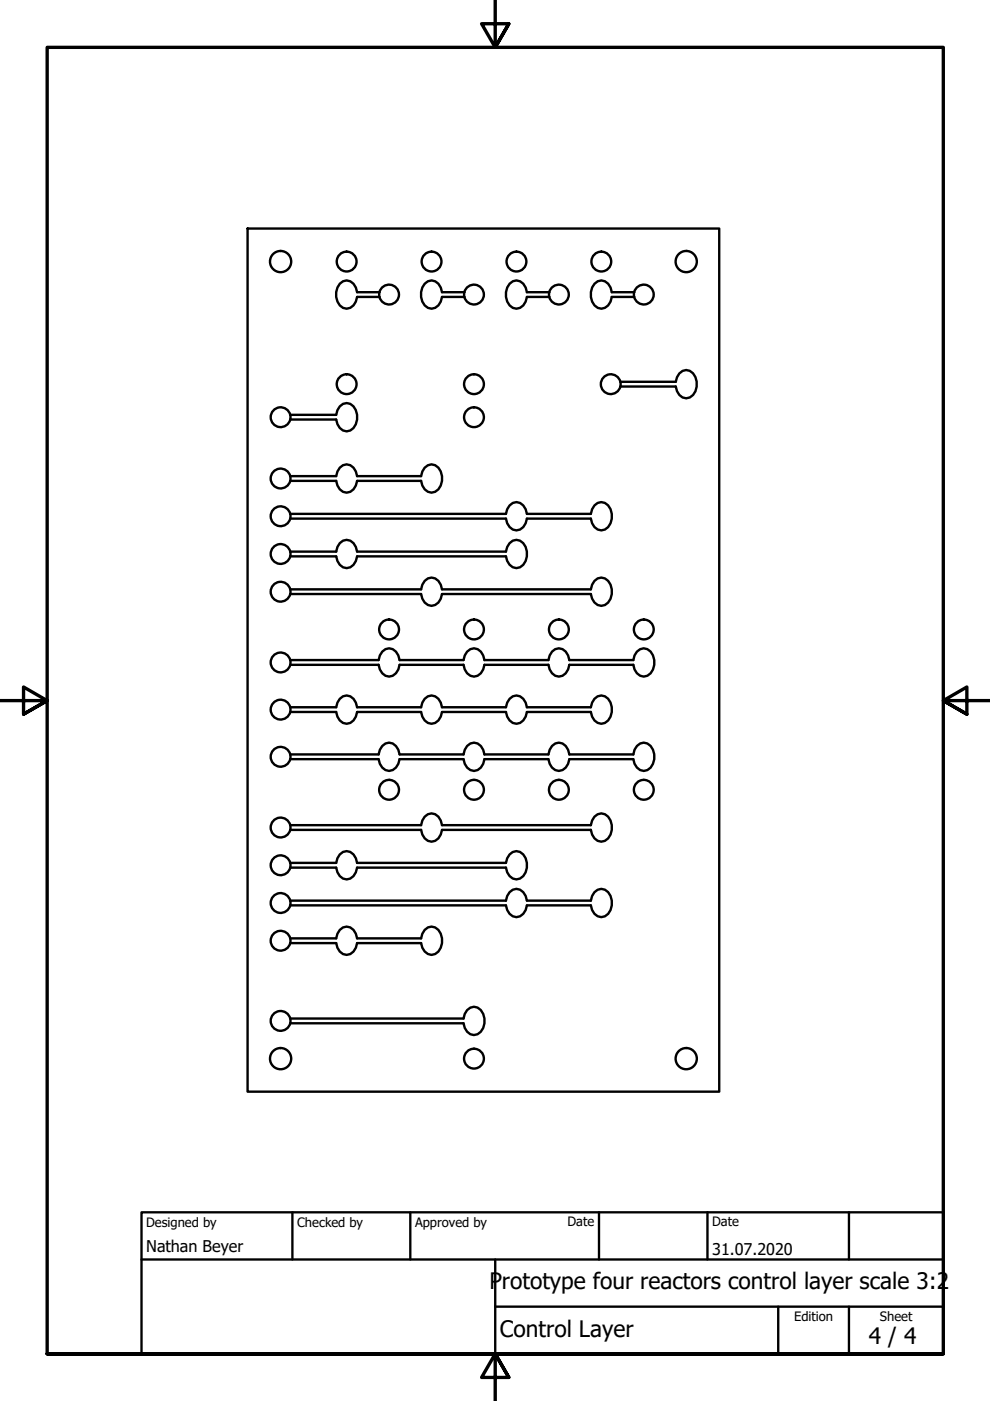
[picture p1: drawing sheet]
<svg xmlns="http://www.w3.org/2000/svg" width="210mm" height="297mm" viewBox="0 0 210 297" stroke-linecap="round" stroke-linejoin="round" font-family="sans-serif">
<!-- layer: Visible (ANSI) -->
<g fill="none" stroke="#000" stroke-width=".51">
<path d="M52.5 48.5h100v183h-100zM80.5 62v1M80.5 62a2.1 2.1 0 0 1 3.2-1.3 2.1 2.1 0 0 1 0 3.5 2.1 2.1 0 0 1-3.2-1.2M80.5 62h-4.8a2.35 2.35 0 0 0-3-2.4 3.4 3.4 0 0 0 0 5.7 2.04 2.04 0 0 0 2.7-1.4l.3-.9h4.8M98.5 62v1M98.5 62a2.1 2.1 0 0 1 3.2-1.3 2.1 2.1 0 0 1 0 3.5 2.1 2.1 0 0 1-3.2-1.2M98.5 62h-4.8a2.35 2.35 0 0 0-3-2.4 3.4 3.4 0 0 0 0 5.7 2.04 2.04 0 0 0 2.8-1.4l.2-.9h4.8M116.5 62v1M116.5 62a2.1 2.1 0 0 1 3.2-1.3 2.1 2.1 0 0 1 0 3.5 2.1 2.1 0 0 1-3.2-1.2M116.5 62h-4.8a2.35 2.35 0 0 0-3-2.4 3.4 3.4 0 0 0 0 5.7 2.04 2.04 0 0 0 2.8-1.4l.2-.9h4.8M134.5 62v1M134.5 62a2.1 2.1 0 0 1 3.2-1.3 2.1 2.1 0 0 1 0 3.5 2.1 2.1 0 0 1-3.2-1.2"/>
<path d="M134.5 62h-4.8a2.35 2.35 0 0 0-3-2.4 3.4 3.4 0 0 0 0 5.7 2.05 2.05 0 0 0 2.8-1.4l.2-.9h4.8M61.5 88h9.8a2.36 2.36 0 0 1 3-2.4 3.4 3.4 0 0 1 0 5.7 2.03 2.03 0 0 1-2.8-1.4l-.2-1h-9.8M61.5 88a2.1 2.1 0 0 0-3.2-1.3 2.1 2.1 0 0 0 0 3.5 2.1 2.1 0 0 0 3.2-1.2M61.5 88v1M131.5 80.9h11.8a2.36 2.36 0 0 1 3-2.3 3.4 3.4 0 0 1 0 5.7 2.02 2.02 0 0 1-2.8-1.4l-.2-.9h-11.8M61.5 101h9.8a2.35 2.35 0 0 1 3-2.4l.7 .6 .4 .8 .3 1h13.6a2.35 2.35 0 0 1 3-2.4 3.4 3.4 0 0 1 0 5.7 2.03 2.03 0 0 1-2.8-1.4l-.2-.9h-13.6a2.35 2.35 0 0 1-3 2.3l-.7-.6-.5-.8-.2-.9h-9.8M61.5 117h9.8a2.35 2.35 0 0 1 3-2.4l.7 .6 .4 .8 .3 1h31.6a2.36 2.36 0 0 1 3-2.4 3.4 3.4 0 0 1 0 5.7 2.03 2.03 0 0 1-2.8-1.4l-.2-.9h-31.6a2.35 2.35 0 0 1-3 2.3l-.7-.6-.5-.8-.2-.9h-9.8M61.5 109h45.8a2.36 2.36 0 0 1 3-2.4l.6 .6 .6 .8 .2 1h13.6a2.35 2.35 0 0 1 3-2.4 3.4 3.4 0 0 1 0 5.7 2.04 2.04 0 0 1-2.8-1.4l-.2-.9h-13.6a2.36 2.36 0 0 1-3 2.3l-.7-.6-.5-.8-.2-.9h-45.8M61.5 101a2.1 2.1 0 0 0-3.2-1.3 2.1 2.1 0 0 0 0 3.5 2.1 2.1 0 0 0 3.2-1.2M61.5 117a2.1 2.1 0 0 0-3.2-1.3 2.1 2.1 0 0 0 0 3.5 2.1 2.1 0 0 0 3.2-1.2M61.5 101v1M61.5 117v1"/>
<path d="M61.5 140h18.8a2.36 2.36 0 0 1 3-2.4l.6 .6 .6 .8 .2 1h13.6a2.35 2.35 0 0 1 3-2.4l.6 .6 .5 .8 .3 1h13.6a2.35 2.35 0 0 1 3-2.4l.7 .6 .4 .8 .3 1h13.6a2.35 2.35 0 0 1 3-2.4 3.4 3.4 0 0 1 0 5.7 2.05 2.05 0 0 1-2.8-1.4l-.2-.9h-13.6a2.35 2.35 0 0 1-3 2.3l-.7-.6-.5-.8-.2-.9h-13.6a2.35 2.35 0 0 1-3 2.3l-.7-.6-.5-.8-.2-.9h-13.6a2.36 2.36 0 0 1-3 2.3l-.7-.6-.5-.8-.2-.9h-18.8M61.5 125h27.8a2.35 2.35 0 0 1 3-2.4l.7 .6 .5 .8 .2 1h31.6a2.35 2.35 0 0 1 3-2.4 3.4 3.4 0 0 1 0 5.7 2.03 2.03 0 0 1-2.8-1.4l-.2-1h-31.6a2.34 2.34 0 0 1-3 2.4l-.7-.6-.5-.8-.2-1h-27.8M61.5 140a2.1 2.1 0 0 0-3.2-1.3 2.1 2.1 0 0 0 0 3.5 2.1 2.1 0 0 0 3.2-1.2M61.5 125a2.1 2.1 0 0 0-3.2-1.3 2.1 2.1 0 0 0 0 3.5 2.1 2.1 0 0 0 3.2-1.2M61.5 140v1M61.5 125v1M61.5 160h18.8a2.36 2.36 0 0 1 3-2.4l.6 .6 .6 .8 .2 1h13.6a2.35 2.35 0 0 1 3-2.4l.6 .6 .5 .8 .3 1h13.6a2.35 2.35 0 0 1 3-2.4l.7 .6 .4 .8 .3 1h13.6a2.35 2.35 0 0 1 3-2.4 3.4 3.4 0 0 1 0 5.7 2.04 2.04 0 0 1-2.8-1.4l-.2-.9h-13.6a2.34 2.34 0 0 1-3 2.3l-.7-.6-.5-.8-.2-.9h-13.6a2.34 2.34 0 0 1-3 2.3l-.7-.6-.5-.8-.2-.9h-13.6a2.35 2.35 0 0 1-3 2.3l-.7-.6-.5-.8-.2-.9h-18.8M61.5 150h9.8a2.35 2.35 0 0 1 3-2.4l.7 .6 .4 .8 .3 1h13.6a2.35 2.35 0 0 1 3-2.4l.7 .6 .5 .8 .2 1h13.6a2.36 2.36 0 0 1 3-2.4l.6 .6 .6 .8 .2 1h13.6a2.35 2.35 0 0 1 3-2.4 3.4 3.4 0 0 1 0 5.7 2.04 2.04 0 0 1-2.8-1.4l-.2-.9h-13.6a2.36 2.36 0 0 1-3 2.3l-.7-.6-.5-.8-.2-.9h-13.6a2.35 2.35 0 0 1-3 2.3l-.7-.6-.5-.8-.2-.9h-13.6a2.35 2.35 0 0 1-3 2.3l-.7-.6-.5-.8-.2-.9h-9.8M61.5 160a2.1 2.1 0 0 0-3.2-1.3 2.1 2.1 0 0 0 0 3.5 2.1 2.1 0 0 0 3.2-1.2M61.5 150a2.1 2.1 0 0 0-3.2-1.3 2.1 2.1 0 0 0 0 3.5 2.1 2.1 0 0 0 3.2-1.2M61.5 160v1M61.5 150v1"/>
<path d="M61.5 174.9h27.8a2.35 2.35 0 0 1 3-2.3l.7 .6 .5 .8 .2 .9h31.6a2.35 2.35 0 0 1 3-2.3 3.4 3.4 0 0 1 0 5.7 2.02 2.02 0 0 1-2.8-1.4l-.2-.9h-31.6a2.35 2.35 0 0 1-3 2.3l-.7-.6-.5-.8-.2-.9h-27.8M61.5 175a2.1 2.1 0 0 0-3.2-1.3 2.1 2.1 0 0 0 0 3.5 2.1 2.1 0 0 0 3.2-1.2M61.5 175v1M61.5 183h9.8a2.35 2.35 0 0 1 3-2.4l.7 .6 .4 .8 .3 1h31.6a2.36 2.36 0 0 1 3-2.4 3.4 3.4 0 0 1 0 5.7 2.04 2.04 0 0 1-2.8-1.4l-.2-.9h-31.6a2.35 2.35 0 0 1-3 2.3l-.7-.6-.5-.8-.2-.9h-9.8M61.5 199h9.8a2.35 2.35 0 0 1 3-2.4l.7 .6 .4 .8 .3 1h13.6a2.35 2.35 0 0 1 3-2.4 3.4 3.4 0 0 1 0 5.7 2.03 2.03 0 0 1-2.8-1.4l-.2-.9h-13.6a2.35 2.35 0 0 1-3 2.3l-.7-.6-.5-.8-.2-.9h-9.8M61.5 191h45.8a2.36 2.36 0 0 1 3-2.4l.6 .6 .6 .8 .2 1h13.6a2.35 2.35 0 0 1 3-2.4 3.4 3.4 0 0 1 0 5.7 2.04 2.04 0 0 1-2.8-1.4l-.2-.9h-13.6a2.36 2.36 0 0 1-3 2.3l-.7-.6-.5-.8-.2-.9h-45.8M61.5 183a2.1 2.1 0 0 0-3.2-1.3 2.1 2.1 0 0 0 0 3.5 2.1 2.1 0 0 0 3.2-1.2M61.5 199a2.1 2.1 0 0 0-3.2-1.3 2.1 2.1 0 0 0 0 3.5 2.1 2.1 0 0 0 3.2-1.2M61.5 183v1M61.5 199v1M61.5 215.9h36.8a2.35 2.35 0 0 1 3-2.3 3.4 3.4 0 0 1 0 5.7 2.02 2.02 0 0 1-2.8-1.4l-.2-.9h-36.8M61.5 216a2.1 2.1 0 0 0-3.2-1.3 2.1 2.1 0 0 0 0 3.5 2.1 2.1 0 0 0 3.2-1.2"/>
<path d="M61.5 216v1"/>
<circle cx="59.5" cy="55.5" r="2.25"/>
<circle cx="73.5" cy="55.5" r="2.1"/>
<circle cx="91.5" cy="55.5" r="2.1"/>
<circle cx="109.5" cy="55.5" r="2.1"/>
<circle cx="127.5" cy="55.5" r="2.1"/>
<circle cx="145.5" cy="55.5" r="2.25"/>
<circle cx="73.5" cy="81.5" r="2.1"/>
<circle cx="100.5" cy="88.5" r="2.1"/>
<circle cx="100.5" cy="81.5" r="2.1"/>
<circle cx="129.5" cy="81.5" r="2.1"/>
<circle cx="59.5" cy="109.5" r="2.1"/>
<circle cx="82.5" cy="133.5" r="2.1"/>
<circle cx="100.5" cy="133.5" r="2.1"/>
<circle cx="118.5" cy="133.5" r="2.1"/>
<circle cx="136.5" cy="133.5" r="2.1"/>
<circle cx="82.5" cy="167.5" r="2.1"/>
<circle cx="100.5" cy="167.5" r="2.1"/>
<circle cx="118.5" cy="167.5" r="2.1"/>
<circle cx="136.5" cy="167.5" r="2.1"/>
<circle cx="59.5" cy="191.5" r="2.1"/>
<circle cx="59.5" cy="224.5" r="2.25"/>
<circle cx="100.5" cy="224.5" r="2.1"/>
<circle cx="145.5" cy="224.5" r="2.25"/>
</g>
<!-- layer: Border (ANSI) -->
<path d="M105 0v10l-2.9-5h5.8l-2.9 5 2.9-5M0 148.5h10l-5-2.8v5.7l5-2.9-5 2.9M210 148.5h-10l5-2.8v5.7l-5-2.9 5 2.9M10 287v-277h190v277h-190h190M107.9 292l-2.9-5 2.9 5h-5.8l2.9-5v10" fill="none" stroke="#000" stroke-width=".71"/>
<!-- layer: Title (ISO) -->
<path d="M30 257h170v30h-170zM62 257v10M87 257v10M127 257v10M150 257v10M180 257v10M30 267h170M105 277h95M105 267v20M165 277v10M180 277v10" fill="none" stroke="#000" stroke-width=".5"/>
<g font-size="4.8">
<text x="103.8" y="273.4">P</text>
<text x="106.4" y="273.4">rototype four reactors control layer scale 3:2</text>
<text x="106" y="283.4">Control Layer</text>
<text x="184.2" y="285">4 / 4</text>
</g>
<g font-size="3.4">
<text x="31" y="265.4">Nathan Beyer</text>
<text x="151" y="266">31.07.2020</text>
</g>
<g font-size="2.7">
<text x="31" y="260.1">Designed by</text>
<text x="63" y="260.1">Checked by</text>
<text x="88" y="260.1">Approved by</text>
<text x="120.3" y="260">Date</text>
<text x="151" y="260">Date</text>
<text x="168.4" y="280.1">Edition</text>
<text x="186.6" y="280.1">Sheet</text>
</g>
</svg>
